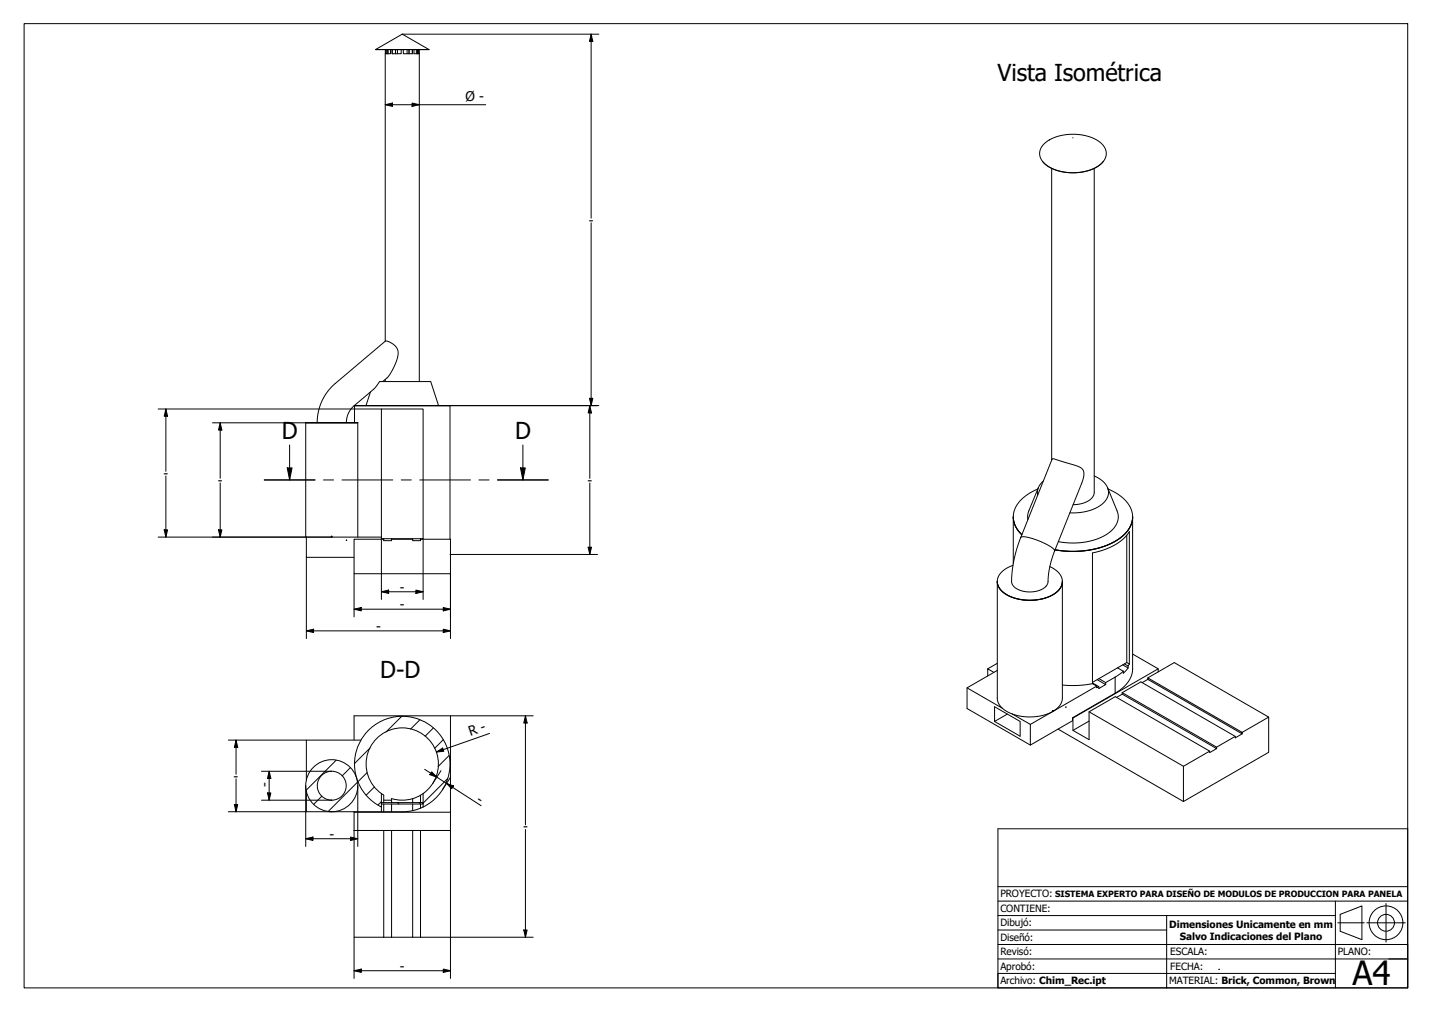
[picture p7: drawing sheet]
<svg xmlns="http://www.w3.org/2000/svg" width="297mm" height="210mm" viewBox="0 0 297 210" stroke-linecap="round" stroke-linejoin="round" font-family="sans-serif">
<!-- layer: Sombreado (ISO) -->
<g fill="none" stroke="#000" stroke-width=".21">
<path d="M69.7 157.7l-6.2 6.2M72.7 159.2l-1.7 1.7M76.7 155.2l-3.1 3.1M83.3 148.6l-3.2 3.2M87.1 149.3l-1.9 1.9M89.9 151l-1.7 1.7M92 153.4l-1.8 1.8M93.1 156.7l-2.2 2.3M66.8 165.1l-1.7 1.7M74.1 162.3l-6 6M76.2 160.2l-1.9 1.9M77.7 163.2l-1.8 1.7"/>
<path d="M79.1 166.3l-.7 .6M82.4 166.5l.3 .3M86.9 166.5l.3 .3M92.8 161.5l-5 5.1"/>
</g>
<!-- layer: Visible (ISO) -->
<g fill="none" stroke="#000" stroke-width=".21">
<path d="M77.9 10.3h11.1M79.9 10.3v60.5M80 10.3v.8h1v-.8M80.3 10.3v.8M80.5 10.3v.8M81.3 10.3v.8h1.9v-.8M82 10.3v.8M82.4 10.3v.8M83.4 7.1l-5.5 3.2h11.1M83.4 7.1h.1M83.5 7.1l5.5 3.2M83.7 10.3v.8h1.8v-.8"/>
<path d="M84.4 10.3v.8M84.8 10.3v.8M85.5 10.3v.8M85.9 10.3v.8h1l-.1-.8M86.4 10.3v.8M86.6 10.3v.8M87 11.1h.1M87 10.3v68.8M216.2 33.5l1.1 1 1.6 .7 1.8 .5 1.9 .1 1.8-.1 1.8-.5 1.6-.7 1.1-1M216.6 29.9l1.2-1 1.5-.6 2.1-.4h1.9l1.8 .2 1.7 .6 1.4 .8 .9 1.1a2.9 2.9 0 0 1-1.5 4l-1.5 .7-1.7 .4-1.6 .1-1.8-.1-1.8-.4-1.5-.6-1-.8-.7-.8a2.55 2.55 0 0 1 .6-3.2zM218.1 34.9v60.5M222.6 28.6h.1"/>
<path d="M227 34.9v67.3l-.4 .9-.9 .8-1.4 .6-1.7 .2M79.4 79.1l1.1-.9 .8-1.3 .9-1.8 .4-1.6-.1-.9-.5-.8-.9-.7-1-.4-10.7 8.9-1 1.1-1 1.4-.9 1.8-.5 1.9-.2 1.9M79.9 78.7v.4M63.4 87.7v23.7h.1M63.4 87.7h10.8M73.5 87.7v-3.6h19.8v27.7M73.5 84.1h19.8zM74.2 87.7v23.7M76.8 81.3l-.9 2.8M91 84.1l-1.7-5h-10.6l-1.1 1.6-4.7 4.1-.8 1.4-.3 1.5M216.4 99.8l-1 1.3-.2 .7v.9M227 98.7l1.7 1.1 .9 1a3.1 3.1 0 0 1-1.8 4.3l-1.2 .6-1.5 .4-1.5 .2-1.7 .1"/>
<path d="M79.1 111.4v-26.6h8.7v26.9h-.6M79.1 111.4v.3h.5M79.1 111.4h-15.6v4.2h9.9M79.6 111.7v.4h1.6v-.4M79.6 111.8h-6.2v7.2h20v-7.2h-6.2M79.6 111.7h1.6M81.2 111.7h4.4M81.2 111.8h4.4M85.6 111.8v.3h1.6v-.3M85.6 111.7v.1M85.6 111.7h1.6M87.2 111.7v.1"/>
<path d="M210.1 117.3l-1.5 .7-1.3 1.2a2.81 2.81 0 0 0 1.4 4.1l1.3 .6 1.9 .5 1.6 .1 1.6-.1 1.7-.4 1.2-.5 1.2-.8 .8-.9a2.87 2.87 0 0 0-1.6-3.9l-.6-.4M210.2 107.2a5.1 5.1 0 0 0 1.8 3.7M210.2 107.2v9.7M215.3 101.4l-1.7 .9-1.1 .8-.9 .8-.8 1.1a4.6 4.6 0 0 0 1.2 5.9M215.4 101.1l-2.1 5.1-.1 1.6M229.7 101.1l2 4.8a4 4 0 0 1-2.1 4.9l-2.4 1.1-2.6 .6-2.8 .1-2.3-.3M229.9 101.4l1.5 .8 1.4 1 1.1 1.1 .6 1.1a5 5 0 0 1-2.1 6.2l-2.7 1.4-3.3 1-3.4 .3-4.1-.3 3.1 .4 2.7-.1 2.6-.5 2.6-.8 2.1-1.2 1.5-1.3 1.1-1.7 .3-1.6M233.7 111v26.4l-7.1 4.1M234.9 107.2v31.5l-.1 1-.3 1-1.1 1.5-1.4 1.2-9.5 5.5v.6l-8.8 5v-4.2M206.2 139.5l-1.3-.8v1.5M206.9 120.6l.1 .8 .3 .7 .7 .7 .8 .6 2.5 .9 2.5 .2 2.7-.3 2-.9 1.4-1.2 .3-.7 .2-.8-.1 24.5-.2 .9-.7 .8-1 .8-1.3 .5-1.3 .4-1.6 .2h-1.7l-1.5-.3-1.4-.5-1.2-.6-.8-.8-.6-.9-.1-.7zM206.9 139.1l-6.3 3.6v4.3l13.1 7.5"/>
<path d="M206.9 137.6l-2 1.1M209.8 120.6l.3 .8 .6 .6 1 .5 1.3 .2h1.3l1.2-.2 1-.5 .7-.7 .2-.5 .3-2.9 .7-2.7 6.3-15.8 .1-1.5-.3-.6-.4-.4-5.4-1.7h-.5l-7.1 18.1-.9 3.6-.4 3.7M231.8 138.5l1.2 .7M232.9 137.9l1.1 .6M233 139.2l-1.3 1-2.3 1.4M233.2 137.7l.8 .4M233.7 137.4l.6 .3M234 138.5l-1 1.1v-.4M234 138.1v.4M234.3 137.7v-27.4l-1.2 1.4-1.8 1.3-1.9 .9-2.8 .8v27.1M234.3 137.7l-.3 .4M234.9 135.7l5.3 3-17.6 10.2"/>
<path d="M240.2 138.7v.7M73.4 153.5v-5h20v20l-20-.1M74.9 153.5h-11.4v8.3M200.6 142.7l7.3 4.2M209 148.1l-2.7 1.5v-3l5.3 3v3.1l-5.3-3.1M219.5 151.2l26 15M221.1 146.6h.1M222.5 148.9l.1 2.6M225.9 147.6l19.6 11.3 5.4-3.1M226.6 141.8l-3.1 .4-3.1-.1M226.6 141.8l.9 .5M227.5 142.3l-13.8 8-3.7-2.2"/>
<path d="M227.5 142.3v.4l.4-.3M227.6 141l1.8 1-1.5 .8v-.4l-1.3-.7M227.9 140.8l1.5 .8v.4M232.8 144l19.6 11.3-1.5 .8v-.3l-19.6-11.3-5.4 3.1v5.8l-3.3-1.9 3.3-1.9M232.8 143.7l19.6 11.3v.3M232.8 143.7l3.8-2.3 19.6 11.3v.3l1.5-.8M232.8 144l-1.2 .7M232.8 143.7v.3M238.1 140.6l19.6 11.3v.3l-19.6-11.3zM238.1 140.6l5.5-3.2 19.6 11.3-5.5 3.2M238.1 140.9l-1.2 .7M256.2 152.7l-3.8 2.3"/>
<path d="M263.2 148.7v7.3l-17.7 10.2v-7.3M63.5 164.1v4.3h5.3M73.4 172.3v22.1h6.2M73.4 172.3h20M73.4 168.5v3.8M79.1 164.6a7.5 7.5 0 0 1-1.1-11.3 7.5 7.5 0 0 1 11.3 .5 7.5 7.5 0 0 1-2.1 11.1M79.1 167.4a9.9 9.9 0 0 1-3.4-15.1 9.9 9.9 0 0 1 15.5 0 9.9 9.9 0 0 1-3.4 15.1M79.1 164.6l.5 .3v1.6M79.1 166.5h8.7v.3h-8.7zM79.1 164.6v3.8M79.6 166.8v1.6M79.6 172.3v22.1"/>
<path d="M79.6 166h1.6M81.2 166.8v1.6M81.2 172.3v22.1M85.6 168.1l-2.2 .3h-14.6M85.6 165.7l-1.2 .2-1.3 .1-1.9-.4v.9M85.6 172.3v22.1h1.6M85.6 165.7v.8M85.6 166.8v1.3M87.2 167.6l-1.6 .5M87.2 164.9l-1.6 .8M87.2 164.9v1.6M87.2 166.8v.8"/>
<path d="M87.2 172.3v22.1M87.8 164.6v2.8l-.6 .2M93.4 172.3v22.1h-6.2M93.4 168.5v3.8M79.6 194.4h6"/>
<circle cx="68.8" cy="111.3" r=".1"/>
<circle cx="71.9" cy="112.1" r=".05"/>
<circle cx="218.4" cy="147.5" r=".1"/>
<circle cx="68.8" cy="163" r="3"/>
<circle cx="68.8" cy="163" r="5.4"/>
</g>
<!-- layer: Visible fina (ISO) -->
<path d="M211.7 111.5l.5-.2 .7 .1 2.6 .8 2.5 1.2 .6 .5 .2 .4M231.3 140.4v3.4" fill="none" stroke="#000" stroke-width=".21"/>
<path d="M54.8 99.6h10.5M59.6 97.1h1l-.5 2.5zM60.1 92.3v7.3M67.1 99.6h2.1M70.9 99.6h10.6M83.2 99.6h2.1M87.1 99.6h10.5M99.3 99.6h2.1M103.2 99.6h10.5M108 97.1h1l-.5 2.5zM108.5 92.3v7.3" fill="none" stroke="#000" stroke-width=".21"/>
<g fill="#000">
<path d="M59.6 97.1h1l-.5 2.5z" fill-rule="evenodd"/>
<path d="M108 97.1h1l-.5 2.5z" fill-rule="evenodd"/>
</g>
<!-- layer: Borde (ISO) -->
<path d="M5 4.9h287v200h-287z" fill="none" stroke="#000" stroke-width=".21"/>
<g fill="none" stroke="#000" stroke-width=".21">
<path d="M207 171.9h85v33h-85zM207 198.9h85M207 195.9h85M207 186.9h85M207 183.9h85M207 189.9h35M207 192.9h35M277 189.9h-35v15M277 186.9v18M277.5 191.4h5.5M278 189.7l4.5-1.8v7l-4.5-1.7zM283.5 191.4h8"/>
<path d="M287.5 187.4v8M277 201.9h-70v3"/>
<circle cx="287.5" cy="191.4" r="3.5"/>
<circle cx="287.5" cy="191.4" r="1.75"/>
</g>
<path d="M288.1 198.9h3.9" fill="none" stroke="#000" stroke-width=".21"/>
<!-- layer: 0 -->
<path d="M252.9 201h.1" fill="none" stroke="#000" stroke-width=".21"/>
<!-- layer: Cota (ISO) -->
<g fill="none" stroke="#000" stroke-width=".21">
<path d="M83.5 7.1h40.7M122.6 7.1l.4 1.5h-.7zM122.6 7.1v38.1M79.9 21.7l1.5-.3v.7zM79.9 21.7h20.8M85.5 21.4l1.5 .3-1.5 .4zM122.6 46.2v37.9M32.8 84.8h46.3M34.4 84.8l.4 1.5h-.7zM34.4 84.8v13M34.4 98.7v12.7M44.1 87.7h19.3"/>
<path d="M45.7 87.7l.3 1.5h-.7zM45.7 87.7v11.5M93.3 84.1h30.6M93.3 84.1h30.9M122.3 82.6h.7l-.4 1.5zM122.3 84.1l.4 1.5h-.7zM122.3 84.1v15.1M32.8 111.4h36M34.1 109.9h.7l-.4 1.5zM45.3 109.9h.7l-.3 1.5zM45.7 100.2v11.2M63.5 115.6v16.8"/>
<path d="M73.4 119v9M79.1 111.4v12.9M87.8 111.7v12.6M93.3 115h30.6M93.4 119v13.4M122 113.5h.7l-.4 1.5zM122.3 100.2v14.8M63.5 130.9l1.5-.4v.7zM63.5 130.9h29.9M73.4 126.4l1.5-.4v.7zM73.4 126.4h20M79.1 122.7l1.5-.3v.7z"/>
<path d="M79.1 122.7h8.7M86.3 122.4l1.5 .3-1.5 .4zM91.9 126l1.5 .4-1.5 .3zM91.9 130.5l1.5 .4-1.5 .3zM47.4 153.5h16.1M49 153.5l.3 1.5h-.7zM49 153.5v7.1M54.2 160h14.6M55.8 160l.4 1.5h-.7zM55.8 160v6M88.1 159.6l11.7 7.5M90.5 156l1.3-.8 .3 .6z"/>
<path d="M91.5 159.8l-1.8 2.7M93.4 148.5h17.2M101.6 152.1l-11.1 3.9M109 148.5l.3 1.5h-.7zM109 148.5v22.6M47.4 168.4h16.1M48.6 166.9h.7l-.3 1.5zM49 161.5v6.9M54.2 166h14.6M55.5 164.5h.7l-.4 1.5zM63.4 174l1.5-.4v.7zM63.4 174h10.8"/>
<path d="M63.4 163v12.6M72.7 173.6l1.5 .4-1.5 .3zM74.2 163v12.6M89.5 160.1l1.1 1.1-1.4-.5zM92.6 162.5l1.5 .5-.4 .6zM93.5 161.2l-1.7 2.6M109 172v22.4M73.4 194.4v8.5M108.6 192.9h.7l-.3 1.5zM110.6 194.4h-17.2v8.5M73.4 201.3l1.5-.3v.7zM73.4 201.3h20"/>
<path d="M91.9 201l1.5 .3-1.5 .4z"/>
</g>
<g fill="#000">
<path d="M122.6 7.1l.4 1.5h-.7z" fill-rule="evenodd"/>
<path d="M79.9 21.7l1.5-.3v.7z" fill-rule="evenodd"/>
<path d="M85.5 21.4l1.5 .3-1.5 .4z" fill-rule="evenodd"/>
<path d="M34.4 84.8l.4 1.5h-.7z" fill-rule="evenodd"/>
<path d="M45.7 87.7l.3 1.5h-.7z" fill-rule="evenodd"/>
<path d="M122.3 82.6h.7l-.4 1.5z" fill-rule="evenodd"/>
<path d="M122.3 84.1l.4 1.5h-.7z" fill-rule="evenodd"/>
<path d="M34.1 109.9h.7l-.4 1.5z" fill-rule="evenodd"/>
<path d="M45.3 109.9h.7l-.3 1.5z" fill-rule="evenodd"/>
<path d="M122 113.5h.7l-.4 1.5z" fill-rule="evenodd"/>
<path d="M63.5 130.9l1.5-.4v.7z" fill-rule="evenodd"/>
<path d="M73.4 126.4l1.5-.4v.7z" fill-rule="evenodd"/>
<path d="M79.1 122.7l1.5-.3v.7z" fill-rule="evenodd"/>
<path d="M86.3 122.4l1.5 .3-1.5 .4z" fill-rule="evenodd"/>
<path d="M91.9 126l1.5 .4-1.5 .3z" fill-rule="evenodd"/>
<path d="M91.9 130.5l1.5 .4-1.5 .3z" fill-rule="evenodd"/>
<path d="M49 153.5l.3 1.5h-.7z" fill-rule="evenodd"/>
<path d="M90.5 156l1.3-.8 .3 .6z" fill-rule="evenodd"/>
<path d="M109 148.5l.3 1.5h-.7z" fill-rule="evenodd"/>
<path d="M48.6 166.9h.7l-.3 1.5z" fill-rule="evenodd"/>
<path d="M55.5 164.5h.7l-.4 1.5z" fill-rule="evenodd"/>
<path d="M55.8 160l.4 1.5h-.7z" fill-rule="evenodd"/>
<path d="M63.4 174l1.5-.4v.7z" fill-rule="evenodd"/>
<path d="M72.7 173.6l1.5 .4-1.5 .3z" fill-rule="evenodd"/>
<path d="M89.5 160.1l1.1 1.1-1.4-.5z" fill-rule="evenodd"/>
<path d="M92.6 162.5l1.5 .5-.4 .6z" fill-rule="evenodd"/>
<path d="M108.6 192.9h.7l-.3 1.5z" fill-rule="evenodd"/>
<path d="M73.4 201.3l1.5-.3v.7z" fill-rule="evenodd"/>
<path d="M91.9 201l1.5 .3-1.5 .4z" fill-rule="evenodd"/>
</g>
<text font-size="6.9" x="280.6" y="204.4">A4</text>
<g font-size="4.8">
<text x="206.9" y="16.8">Vista Isométrica</text>
<text x="58.4" y="91.1">D</text>
<text x="106.8" y="91.1">D</text>
<text x="78.9" y="140.6">D-D</text>
</g>
<g font-size="2.8">
<text x="96.6" y="20.8">Ø -</text>
<text x="122.1" y="46.6">-</text>
<text x="33.9" y="99.1">-</text>
<text x="45.2" y="100.6">-</text>
<text x="121.8" y="100.6">-</text>
<text x="82.9" y="122.8">-</text>
<text x="78" y="130.9">-</text>
<text x="82.9" y="126.4">-</text>
<text x="97.6" y="152.7" transform="rotate(-19 97.6 152.7)">R -</text>
<text x="48.5" y="161.9">-</text>
<text x="55.9" y="163.3" transform="rotate(-90 55.9 163.3)">-</text>
<text x="98.6" y="166.4" transform="rotate(33 98.6 166.4)">-</text>
<text x="108.5" y="172.4">-</text>
<text x="68.3" y="174">-</text>
<text x="82.9" y="201.4">-</text>
</g>
<g font-size="2.1">
<text x="207.5" y="189.2">CONTIENE:</text>
<text x="207.5" y="186.2">PROYECTO:</text>
<text x="207.5" y="195.2">Diseñó:</text>
<text x="207.5" y="192.2">Dibujó:</text>
<text x="242.5" y="192.5">Dimensiones Unicamente en mm</text>
<text x="244.7" y="194.9">Salvo Indicaciones del Plano</text>
<text x="207.5" y="201.2">Aprobó:</text>
<text x="207.5" y="198.2">Revisó:</text>
<text x="242.7" y="198.2">ESCALA:</text>
<text x="242.7" y="201.2">FECHA:</text>
<text x="277.5" y="198.2">PLANO:</text>
<text x="207.5" y="204.2">Archivo: Chim_Rec.ipt</text>
<text x="242.5" y="204.2">MATERIAL: Brick, Common, Brown</text>
</g>
<text font-size="1.8" x="218.9" y="186.1">SISTEMA EXPERTO PARA DISEÑO DE MODULOS DE PRODUCCION PARA PANELA</text>
</svg>
